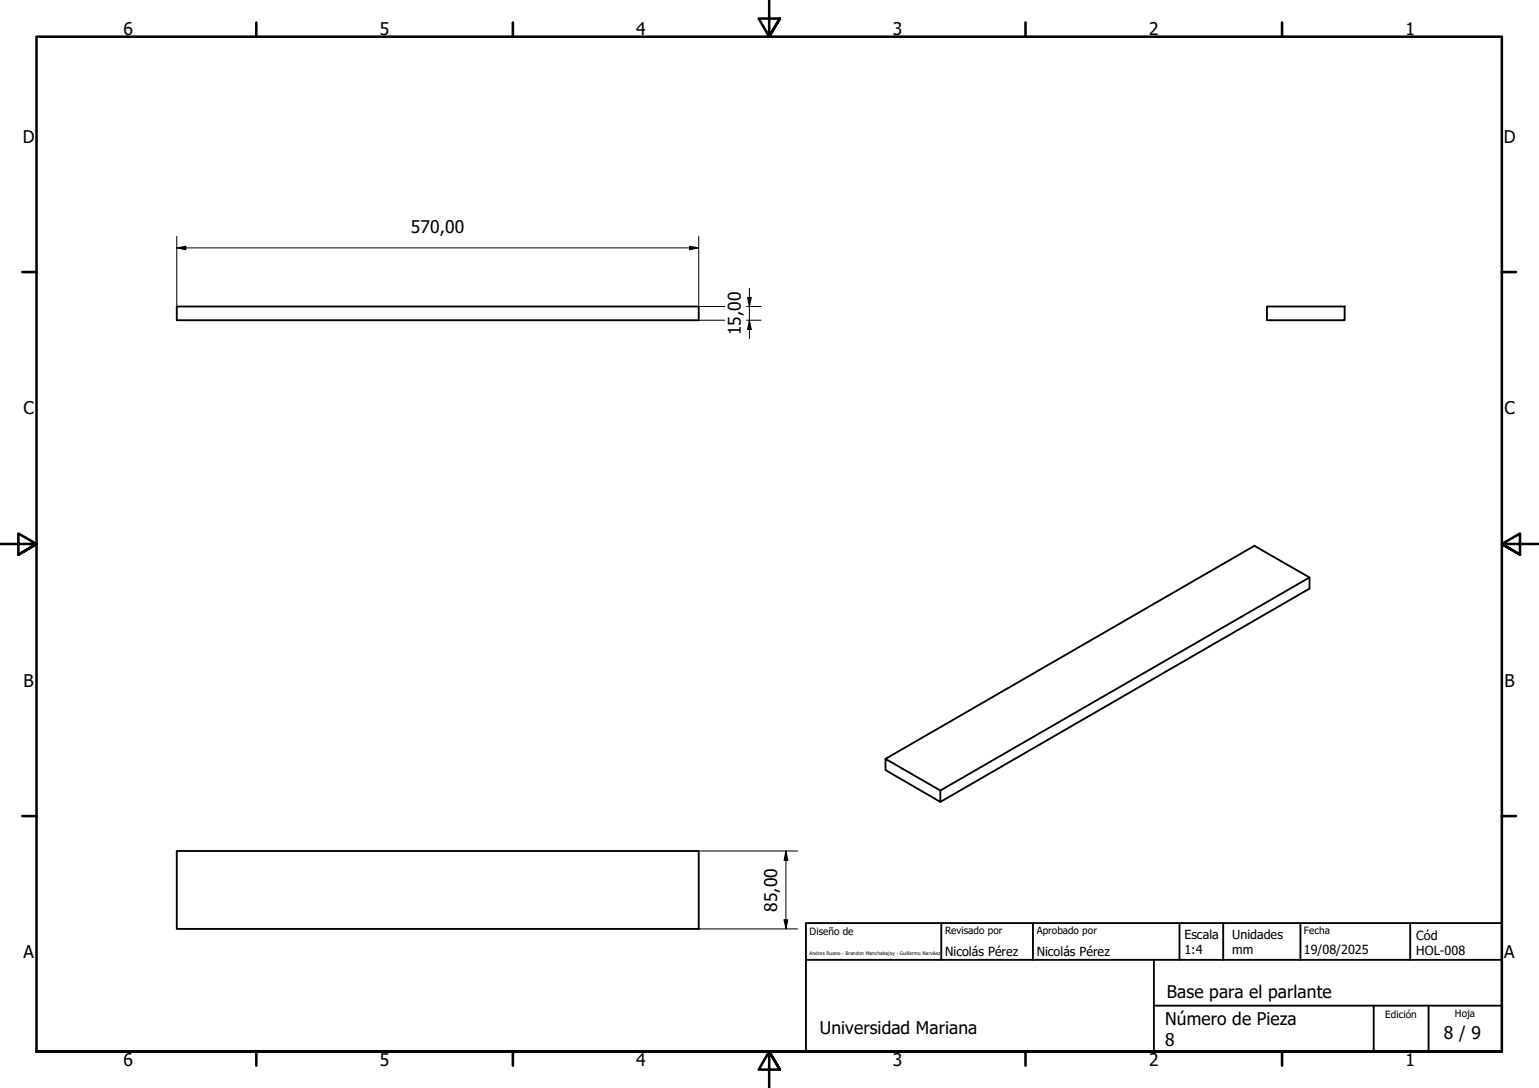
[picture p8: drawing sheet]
<svg xmlns="http://www.w3.org/2000/svg" width="420mm" height="297mm" viewBox="0 0 420 297" stroke-linecap="round" stroke-linejoin="round" font-family="sans-serif">
<!-- layer: Visible (ISO) -->
<path d="M48.3 83.7h142.5v3.7h-142.5zM345.9 83.7h21.2v3.7h-21.2zM357.5 157.7l-100.8 58.1M241.7 207.2l15 8.6v3.1l-15-8.7v-3l100.8-58.2 15 8.7v3l-100.8 58.2M48.3 232.3h142.5v21.3h-142.5z" fill="none" stroke="#000" stroke-width=".51"/>
<!-- layer: Borde (ISO) -->
<g fill="none" stroke="#000" stroke-width=".7">
<path d="M70 6.1v3.9M140 6.1v3.9M210 0v10l-2.9-4.9h5.8l-2.9 4.9 2.9-4.9M280 6.1v3.9M350 6.1v3.9M6.1 74.3h3.9M410 74.3h3.9M0 148.5h10l-5-2.8v5.7l5-2.9-5 2.9M420 148.5h-10l5-2.8v5.7l-5-2.9 5 2.9M6.1 222.8h3.9M410 222.8h3.9M10 287.1v-277.1h400v277.1h-400h400"/>
<path d="M70 287.1v3.8M140 287.1v3.8M212.9 292l-2.9-4.9 2.9 4.9h-5.8l2.9-4.9v9.9M280 287.1v3.8M350 287.1v3.8"/>
</g>
<path d="M220 252h190v35.1h-190zM257 252v10.1M282 252v10.1M322 252v10.1M333.9 252v10.1M355 252v10.1M385 252v10.1M220 262.1h190M315 274.6h95M315 262.1v25M375 274.6v12.5M390 274.6v12.5" fill="none" stroke="#000" stroke-width=".51"/>
<!-- layer: Cota (ISO) -->
<g fill="none" stroke="#000" stroke-width=".27">
<path d="M48.3 67.7l2.4-.5v1zM48.3 67.7h142.5M48.3 64.5v19.2M188.3 67.2l2.5 .5-2.5 .5zM190.8 64.5v19.2h7.1M204.6 78.7v13.7M190.8 87.4h7.1M203.8 87.4h4M203.8 83.7h4M204.1 81.2h1l-.5 2.5zM204.6 87.4l.5 2.6h-1zM190.8 232.3h26.9"/>
<path d="M214.6 232.3l.5 2.6h-1zM214.6 232.3v21.3M190.8 253.6h26.9M214.1 251.1h1l-.5 2.5z"/>
</g>
<path d="M48.3 67.7l2.4-.5v1zM188.3 67.2l2.5 .5-2.5 .5zM204.1 81.2h1l-.5 2.5zM204.6 87.4l.5 2.6h-1zM214.6 232.3l.5 2.6h-1zM214.1 251.1h1l-.5 2.5z" fill="#000"/>
<g font-size="4.8">
<text x="33.7" y="9.6">6</text>
<text x="103.7" y="9.6">5</text>
<text x="173.7" y="9.6">4</text>
<text x="243.7" y="9.6">3</text>
<text x="313.7" y="9.6">2</text>
<text x="383.7" y="9.6">1</text>
<text x="6.2" y="38.9">D</text>
<text x="410.5" y="38.9">D</text>
<text x="112.2" y="63.5">570,00</text>
<text x="202.2" y="91.6" transform="rotate(-90 202.2 91.6)">15,00</text>
<text x="6.4" y="113.1">C</text>
<text x="410.7" y="113.1">C</text>
<text x="6.4" y="187.4">B</text>
<text x="410.7" y="187.4">B</text>
<text x="212.2" y="249" transform="rotate(-90 212.2 249)">85,00</text>
<text x="6.4" y="261.7">A</text>
<text x="410.7" y="261.7">A</text>
<text x="318.6" y="272.5">Base para el parlante</text>
<text x="318.1" y="279.8">Número de Pieza</text>
<text x="223.8" y="282.2">Universidad Mariana</text>
<text x="318.1" y="285.5">8</text>
<text x="394.2" y="283.8">8 / 9</text>
<text x="33.7" y="290.9">6</text>
<text x="103.7" y="290.9">5</text>
<text x="173.7" y="290.9">4</text>
<text x="243.7" y="290.9">3</text>
<text x="313.7" y="290.9">2</text>
<text x="383.7" y="290.9">1</text>
</g>
<g font-size="3.4">
<text x="323.3" y="256.3">Escala</text>
<text x="336.4" y="256.3">Unidades</text>
<text x="386.7" y="256.5">Cód</text>
<text x="258" y="261">Nicolás Pérez</text>
<text x="283" y="261">Nicolás Pérez</text>
<text x="323.3" y="260.4">1:4</text>
<text x="336.4" y="260.4">mm</text>
<text x="356" y="260.5">19/08/2025</text>
<text x="386.7" y="260.7">HOL-008</text>
</g>
<g font-size="2.7">
<text x="221" y="255.3">Diseño de</text>
<text x="258" y="255.1">Revisado por</text>
<text x="283" y="255.1">Aprobado por</text>
<text x="356" y="255.1">Fecha</text>
<text x="378.2" y="277.8">Edición</text>
<text x="397.2" y="277.5">Hoja</text>
</g>
<text font-size="1.3" x="221" y="260.8">Andres Ruano - Brandon Manchabajoy - Guillermo Narváez</text>
</svg>
